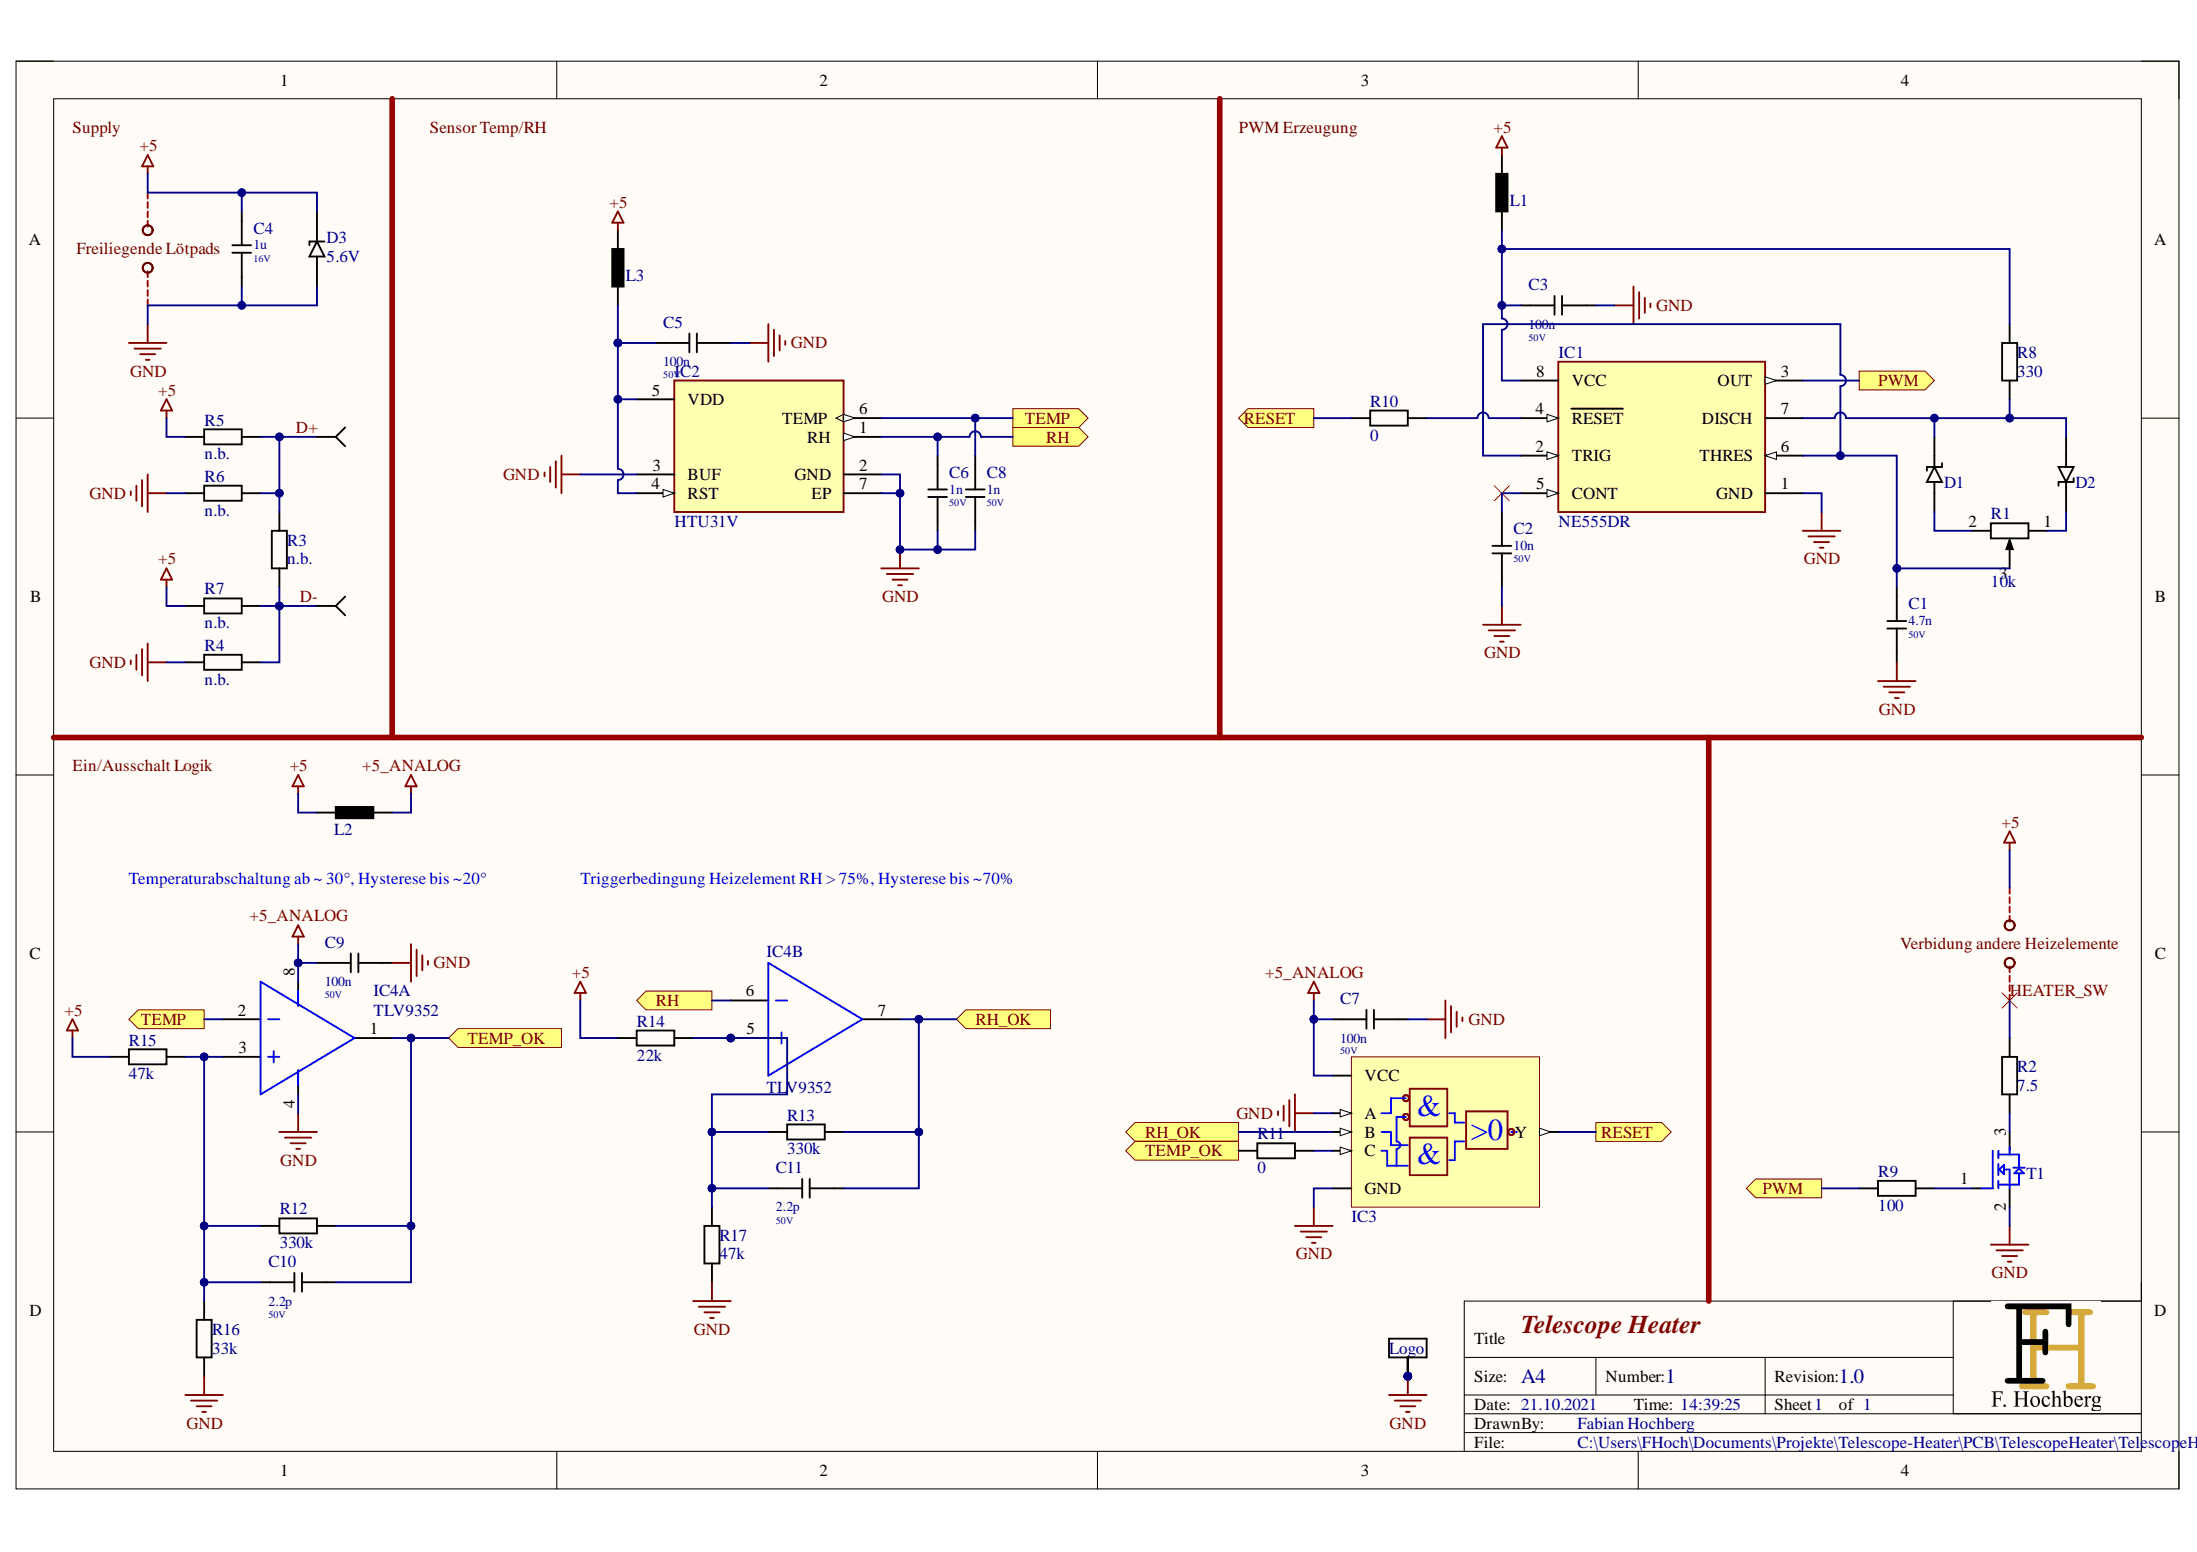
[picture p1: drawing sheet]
# Altium project TelescopeHeater.PrjPcb
1 sheet, 42 parts. Net scope: flat (ports and power ports of the same name join across sheets).
Board file: TelescopeHeater.PcbDoc

## Sheet TelescopeHeater.SchDoc: Telescope Heater
size A4; DrawnBy: Fabian Hochberg; Organization: KIT; Address1: Elektrotechnisches Institut; Address2: Engelbert-Arnold-Str. 5; Address3: 76131 Karlsruhe; DocumentNumber: 1; Revision: 1.0; SheetNumber: 1; SheetTotal: 1

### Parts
C1  value 4.7n  Voltage: 50V  [0603_C]  (hidden comment: 4.7n_50V)
C2  value 10n  Voltage: 50V  [0603_C]  (hidden comment: 10n_50V)
C3  value 100n  Voltage: 50V  [0603_C]  (hidden comment: 100n_50V)
C4  value 1u  Voltage: 16V  [0603_C]  (hidden comment: 1u_16V)
C5  value 100n  Voltage: 50V  [0603_C]  (hidden comment: 100n_50V)
C6  value 1n  Voltage: 50V  [0603_C]  (hidden comment: 1n_50V)
C7  value 100n  Voltage: 50V  [0603_C]  (hidden comment: 100n_50V)
C8  value 1n  Voltage: 50V  [0603_C]  (hidden comment: 1n_50V)
C9  value 100n  Voltage: 50V  [0603_C]  (hidden comment: 100n_50V)
C10  value 2.2p  Voltage: 50V  [0603_C]  (hidden comment: 2.2p_50V)
C11  value 2.2p  Voltage: 50V  [0603_C]  (hidden comment: 2.2p_50V)
D1  CUS357  [SOD323]  (value not drawn)
D2  CUS357  [SOD323]  (value not drawn)
D3  5.6V  [MINIMELF-SOD80]
D+  Testpad  [Testpad_1mm]  (value not drawn)
D-  Testpad  [Testpad_1mm]  (value not drawn)
IC1  NE555DR  [FP-D0008A-IPC_A]
IC2  HTU31V  [HTU31D/V-MFG]
IC3  ‎SN74LVC1G58DCKR‎  [SOT-363]  (value not drawn)
IC4  TLV9352  [SOT23-8]  (parts A,B of 2)
L1  100 Ohm @ 100MHz  [0603_L]  (value not drawn)
L2  100 Ohm @ 100MHz  [0603_L]  (value not drawn)
L3  100 Ohm @ 100MHz  [0603_L]  (value not drawn)
Logo_FH1  Logo  [Logo FH]  (value not drawn)
R1  10k  [PIHER_N-6-R_Poti]
R2  7.5  [2512_R]
R3  n.b.  [0603_R]
R4  n.b.  [0603_R]
R5  n.b.  [0603_R]
R6  n.b.  [0603_R]
R7  n.b.  [0603_R]
R8  330  [0603_R]
R9  100  [0603_R]
R10  0  [0603_R]
R11  0  [0603_R]
R12  330k  [0603_R]
R13  330k  [0603_R]
R14  22k  [0603_R]
R15  47k  [0603_R]
R16  33k  [0603_R]
R17  47k  [0603_R]
T1  Si2302CDS  [SOT23-3]  (value not drawn)

### Ports
PWM (out), RESET (out), RH (out), RH_OK (in), RH_OK (out), TEMP (out), TEMP_OK (in), TEMP_OK (out)

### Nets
+5: C4.1 D3.2(K) L1.2 L2.1 L3.2 R5.2 R7.2 R14.1 R15.1
+5_ANALOG: C7.2 C9.2 IC3.5(VCC) IC4.8(V15) L2.2
GND: C1.2 C2.2 C3.1 C4.2 C5.1 C6.2 C7.1 C8.2 C9.1 D3.1(A) IC1.1(GND) IC2.2(GND) IC2.3(BUF) IC2.7(EP) IC3.2(GND) IC3.3(A) IC4.4(GND) Logo_FH1.1 Logo_FH1.2 Logo_FH1.3 Logo_FH1.4 R4.2 R6.2 R16.2 R17.2 T1.2(S)
D+: D+.1(C) R3.1 R5.1 R6.1
D-: D-.1(C) R3.2 R4.1 R7.1
HEATER_SW: R2.2
NetC1_1: C1.1 IC1.2(TRIG) IC1.6(THRES) R1.3(S_Wiper)
NetC2_1: C2.1 IC1.5(CONT)
NetC3_2: C3.2 IC1.8(VCC) L1.1 R8.2
NetC5_2: C5.2 IC2.4(RST) IC2.5(VDD) L3.1
NetC6_1: C6.1 IC2.1(RH) IC4.6 ; port RH
NetC8_1: C8.1 IC2.6(TEMP) IC4.2 ; port TEMP
NetC10_1: C10.1 IC4.1 R11.2 R12.1 ; port TEMP_OK
NetC10_2: C10.2 IC4.3 R12.2 R15.2 R16.1
NetC11_1: C11.1 IC3.1(B) IC4.7 R13.1 ; port RH_OK
NetC11_2: C11.2 IC4.5 R13.2 R14.2 R17.1
NetD1_1: D1.1(A) R1.2(E_Final)
NetD1_2: D1.2(K) D2.1(A) IC1.7(DISCH) R8.1
NetD2_2: D2.2(K) R1.1(A_Initial)
NetIC1_3: IC1.3(OUT) R9.2 ; port PWM
NetIC1_4: IC1.4(~{RESET}) R10.1
NetIC3_4: IC3.4(Y) R10.2 ; port RESET
NetIC3_6: IC3.6(C) R11.1
NetR2_1: R2.1 T1.3(D)
NetR9_1: R9.1 T1.1(G)

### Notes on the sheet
- Supply
- Sensor Temp/RH
- PWM Erzeugung
- (near C4) Freiliegende Lötpads
- Ein/Ausschalt Logik
- Temperaturabschaltung ab ~ 30°, Hysterese bis |0°
- Triggerbedingung Heizelement RH > 75%, Hysterese bis ~70%
- Verbidung andere Heizelemente
